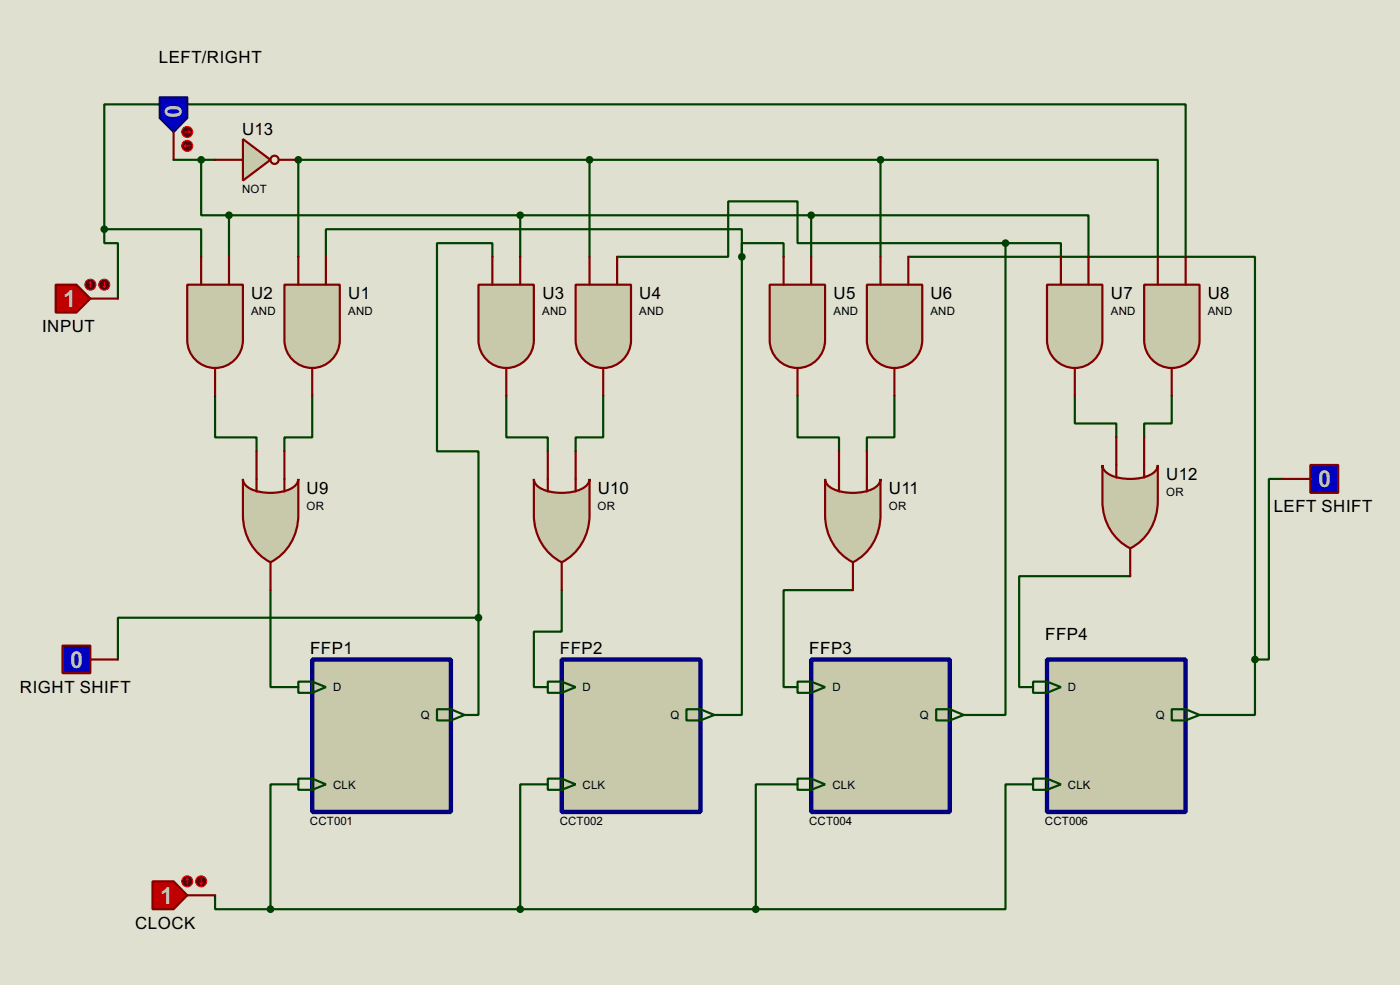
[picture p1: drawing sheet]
<svg xmlns="http://www.w3.org/2000/svg" width="256mm" height="180mm" viewBox="0 0 256 180" stroke-linecap="round" stroke-linejoin="round" font-family="sans-serif">
<path d="M0 0h256.5v180.3h-256.5z" fill="#e0e0d0"/>
<g fill="none" stroke="#004000" stroke-width=".4">
<path d="M31.8 29.3h7.6M36.9 29.3v10.1h5.1M42 39.4v7.6M42 39.4h106.6M54.7 29.3h106.6M95.3 39.4v7.6M108 29.3v17.7M148.6 39.4h50.8v7.6M148.6 39.4v7.6M161.3 29.3h50.8v17.7M161.3 29.3v17.7M39.4 72.4v7.7h7.6v2.5"/>
<path d="M57.2 72.4v7.7h-5.1v2.5M92.8 72.4v7.7h7.6v2.5M110.5 72.4v7.7h-5v2.5M146.1 72.4v7.7h7.6v2.5M163.9 72.4v7.7h-5.1v2.5M196.9 72.4v5.1h7.6v2.6M214.7 72.4v5.1h-5.1v2.6"/>
</g>
<circle cx="54.7" cy="29.3" r=".2" fill="#004000"/>
<g fill="none" stroke="#004000" stroke-width=".4">
<path d="M54.7 29.3v17.7M19.1 42h17.8v5M19.1 42v2.5h2.5v10.2M19.1 42v-22.9h198.1v27.9M59.7 47v-5h76.2v5M90.2 47v-2.5h-10.1v38.1h7.6v30.5M135.9 47v83.9h-5M135.9 47v-2.5h7.7v2.5M166.4 47h63.5v73.7M184.2 44.5v86.4h-7.6M184.2 44.5h10.2v2.5M184.2 44.5h-38.1v-7.6h-12.7v10.1h-20.3"/>
<path d="M235 87.7h-2.5v33h-2.6M49.6 108v17.8h5.1M87.7 113.1v17.8h-2.6M87.7 113.1h-66.1v7.6M102.9 108v7.6h-5.1v10.2h2.6M156.3 108h-12.7v17.8h2.5M207.1 105.5h-20.4v20.3h2.6M229.9 120.7v10.2h-10.1M54.7 143.6h-5.1v22.8M100.4 143.6h-5.1v22.8M146.1 143.6h-7.6v22.8M189.3 143.6h-5.1v22.8h-45.7"/>
<path d="M39.4 163.9v2.5h10.2M49.6 166.4h88.9"/>
</g>
<path d="M29.3 17.8h5v3.8l-2.5 2.6-2.5-2.6z" fill-rule="evenodd" fill="#0000c0" stroke="#000080" stroke-width=".4"/>
<path d="M31.8 24.2v5.1" fill="none" stroke="#800000" stroke-width=".4"/>
<circle cx="34.3" cy="24.2" r="1" fill="#400000" stroke="#f00" stroke-width=".2"/>
<path d="M33.8 24.2h1.1M34.6 23.9l.3 .3M34.9 24.2l-.3 .2" fill="none" stroke="#f00" stroke-width=".2"/>
<circle cx="34.3" cy="26.7" r="1" fill="#400000" stroke="#f00" stroke-width=".2"/>
<path d="M33.8 26.7l.3 .3M33.8 26.7h1.1M34.1 26.5l-.3 .2" fill="none" stroke="#f00" stroke-width=".2"/>
<path d="M10.2 52.1h3.8l2.6 2.6-2.6 2.5h-3.8z" fill-rule="evenodd" fill="#c00000" stroke="#800000" stroke-width=".4"/>
<path d="M16.6 54.7h5" fill="none" stroke="#800000" stroke-width=".4"/>
<circle cx="16.5" cy="52.1" r="1" fill="#400000" stroke="#f00" stroke-width=".2"/>
<path d="M16.6 51.6l-.3 .3M16.6 51.6l.2 .3M16.6 51.6v1" fill="none" stroke="#f00" stroke-width=".2"/>
<circle cx="19.1" cy="52.1" r="1" fill="#400000" stroke="#f00" stroke-width=".2"/>
<path d="M18.9 52.4l.2 .2M19.1 51.6v1M19.4 52.4l-.3 .2" fill="none" stroke="#f00" stroke-width=".2"/>
<path d="M28 161.3h3.8l2.5 2.6-2.5 2.5h-3.8z" fill-rule="evenodd" fill="#c00000" stroke="#800000" stroke-width=".4"/>
<path d="M34.3 163.9h5.1" fill="none" stroke="#800000" stroke-width=".4"/>
<circle cx="34.3" cy="161.3" r="1" fill="#400000" stroke="#f00" stroke-width=".2"/>
<path d="M34.3 160.8l-.2 .3M34.3 160.8l.3 .3M34.3 160.8v1.1" fill="none" stroke="#f00" stroke-width=".2"/>
<circle cx="36.8" cy="161.3" r="1" fill="#400000" stroke="#f00" stroke-width=".2"/>
<path d="M36.6 161.6l.3 .3M36.9 160.8v1.1M37.1 161.6l-.2 .3" fill="none" stroke="#f00" stroke-width=".2"/>
<path d="M52.1 52.1h10.2v10.2a5.1 5.1 0 0 1-5.1 5.1 5.1 5.1 0 0 1-5.1-5.1z" fill-rule="evenodd" fill="#c8c8aa" stroke="#800000" stroke-width=".4"/>
<path d="M54.7 47v5.1M59.7 47v5.1M57.2 67.4v5" fill="none" stroke="#800000" stroke-width=".4"/>
<path d="M34.3 52.1h10.2v10.2a5.1 5.1 0 0 1-5.1 5.1 5.1 5.1 0 0 1-5.1-5.1z" fill-rule="evenodd" fill="#c8c8aa" stroke="#800000" stroke-width=".4"/>
<path d="M36.9 47v5.1M42 47v5.1M39.4 67.4v5" fill="none" stroke="#800000" stroke-width=".4"/>
<path d="M87.7 52.1h10.1v10.2a5.1 5.1 0 0 1-5.1 5.1 5.1 5.1 0 0 1-5-5.1z" fill-rule="evenodd" fill="#c8c8aa" stroke="#800000" stroke-width=".4"/>
<path d="M90.2 47v5.1M95.3 47v5.1M92.8 67.4v5" fill="none" stroke="#800000" stroke-width=".4"/>
<path d="M105.5 52.1h10.1v10.2a5.1 5.1 0 0 1-5.1 5.1 5.1 5.1 0 0 1-5-5.1z" fill-rule="evenodd" fill="#c8c8aa" stroke="#800000" stroke-width=".4"/>
<path d="M108 47v5.1M113.1 47v5.1M110.5 67.4v5" fill="none" stroke="#800000" stroke-width=".4"/>
<path d="M141 52.1h10.2v10.2a5.1 5.1 0 0 1-5.1 5.1 5.1 5.1 0 0 1-5.1-5.1z" fill-rule="evenodd" fill="#c8c8aa" stroke="#800000" stroke-width=".4"/>
<path d="M143.6 47v5.1M148.6 47v5.1M146.1 67.4v5" fill="none" stroke="#800000" stroke-width=".4"/>
<path d="M158.8 52.1h10.2v10.2a5.1 5.1 0 0 1-5.1 5.1 5.1 5.1 0 0 1-5.1-5.1z" fill-rule="evenodd" fill="#c8c8aa" stroke="#800000" stroke-width=".4"/>
<path d="M161.3 47v5.1M166.4 47v5.1M163.9 67.4v5" fill="none" stroke="#800000" stroke-width=".4"/>
<path d="M191.8 52.1h10.2v10.2a5.1 5.1 0 0 1-5.1 5.1 5.1 5.1 0 0 1-5.1-5.1z" fill-rule="evenodd" fill="#c8c8aa" stroke="#800000" stroke-width=".4"/>
<path d="M194.4 47v5.1M199.4 47v5.1M196.9 67.4v5" fill="none" stroke="#800000" stroke-width=".4"/>
<path d="M209.6 52.1h10.2v10.2a5.1 5.1 0 0 1-5.1 5.1 5.1 5.1 0 0 1-5.1-5.1z" fill-rule="evenodd" fill="#c8c8aa" stroke="#800000" stroke-width=".4"/>
<path d="M212.1 47v5.1M217.2 47v5.1M214.7 67.4v5" fill="none" stroke="#800000" stroke-width=".4"/>
<path d="M44.5 87.7a2.19 2.19 0 0 0 1.5 1.8 9.2 9.2 0 0 0 7.8-.4l.7-.9 .2-.5v6.6a9.6 9.6 0 0 1-5.1 8.6 9.5 9.5 0 0 1-5.1-8.6z" fill-rule="evenodd" fill="#c8c8aa" stroke="#800000" stroke-width=".4"/>
<path d="M47 82.6v7.4M52.1 82.6v7.4M49.6 102.9v5.1" fill="none" stroke="#800000" stroke-width=".4"/>
<path d="M97.8 87.7a2.2 2.2 0 0 0 1.5 1.8 9.3 9.3 0 0 0 7.8-.4l.8-.9 .1-.5v6.6a9.6 9.6 0 0 1-5.1 8.6 9.5 9.5 0 0 1-5.1-8.6z" fill-rule="evenodd" fill="#c8c8aa" stroke="#800000" stroke-width=".4"/>
<path d="M100.4 82.6v7.4M105.5 82.6v7.4M102.9 102.9v5.1" fill="none" stroke="#800000" stroke-width=".4"/>
<path d="M151.2 87.7a2.2 2.2 0 0 0 1.5 1.8 9.2 9.2 0 0 0 7.7-.4l.8-.9 .1-.5v6.6a9.5 9.5 0 0 1-5 8.6 9.5 9.5 0 0 1-5.1-8.6z" fill-rule="evenodd" fill="#c8c8aa" stroke="#800000" stroke-width=".4"/>
<path d="M153.7 82.6v7.4M158.8 82.6v7.4M156.3 102.9v5.1" fill="none" stroke="#800000" stroke-width=".4"/>
<path d="M202 85.1a2.2 2.2 0 0 0 1.5 1.9 9.2 9.2 0 0 0 7.7-.4l.8-.9 .1-.6v6.6a9.5 9.5 0 0 1-5 8.7 9.5 9.5 0 0 1-5.1-8.7z" fill-rule="evenodd" fill="#c8c8aa" stroke="#800000" stroke-width=".4"/>
<path d="M204.5 80.1v7.3M209.6 80.1v7.3M207.1 100.4v5.1" fill="none" stroke="#800000" stroke-width=".4"/>
<path d="M57.2 120.7h25.4v27.9h-25.4z" fill="#c8c8aa" stroke="#000080" stroke-width=".8"/>
<path d="M44.5 25.5l5.1 3.8-5.1 3.8z" fill="#c8c8aa" stroke="#800000" stroke-width=".4"/>
<g fill="none" stroke="#800000" stroke-width=".4">
<path d="M39.4 29.3h5.1M51.1 29.3h3.6"/>
<circle cx="50.3" cy="29.3" r=".75"/>
</g>
<g fill="#004000" stroke="#004000" stroke-width=".4">
<circle cx="36.8" cy="29.3" r=".5"/>
<circle cx="41.9" cy="39.4" r=".5"/>
<circle cx="95.3" cy="39.4" r=".5"/>
<circle cx="148.6" cy="39.4" r=".5"/>
<circle cx="161.3" cy="29.3" r=".5"/>
<circle cx="108" cy="29.3" r=".5"/>
<circle cx="54.6" cy="29.3" r=".5"/>
<circle cx="19.1" cy="42" r=".5"/>
</g>
<g fill="#c8c8aa" stroke="#000080" stroke-width=".8">
<path d="M102.9 120.7h25.4v27.9h-25.4z"/>
<path d="M148.6 120.7h25.4v27.9h-25.4z"/>
<path d="M191.8 120.7h25.4v27.9h-25.4z"/>
</g>
<g fill="none" stroke="#004000" stroke-width=".4">
<path d="M54.7 124.8h2.5l2.5 1-2.5 1h-2.5zM57.2 124.8v2M80.1 129.8h2.5l2.5 1.1-2.5 1h-2.5zM82.6 129.8v2.1M100.4 124.8h2.5l2.6 1-2.6 1h-2.5zM102.9 124.8v2M125.8 129.8h2.5l2.6 1.1-2.6 1h-2.5zM128.3 129.8v2.1M146.1 124.8h2.5l2.6 1-2.6 1h-2.5zM148.6 124.8v2M171.5 129.8h2.5l2.6 1.1-2.6 1h-2.5zM174 129.8v2.1"/>
<path d="M189.3 124.8h2.5l2.6 1-2.6 1h-2.5zM191.8 124.8v2M214.7 129.8h2.5l2.6 1.1-2.6 1h-2.5zM217.2 129.8v2.1M54.7 142.5h2.5l2.5 1.1-2.5 1h-2.5zM57.2 142.5v2.1M100.4 142.5h2.5l2.6 1.1-2.6 1h-2.5zM102.9 142.5v2.1M146.1 142.5h2.5l2.6 1.1-2.6 1h-2.5zM148.6 142.5v2.1M189.3 142.5h2.5l2.6 1.1-2.6 1h-2.5zM191.8 142.5v2.1"/>
</g>
<g fill="#004000" stroke="#004000" stroke-width=".4">
<circle cx="138.4" cy="166.4" r=".5"/>
<circle cx="95.3" cy="166.4" r=".5"/>
<circle cx="49.5" cy="166.4" r=".5"/>
</g>
<path d="M240.1 85.1h5.1v5.1h-5.1z" fill-rule="evenodd" fill="#0000c0" stroke="#800000" stroke-width=".4"/>
<path d="M235 87.7h5.1" fill="none" stroke="#800000" stroke-width=".4"/>
<path d="M11.5 118.2h5.1v5h-5.1z" fill-rule="evenodd" fill="#0000c0" stroke="#800000" stroke-width=".4"/>
<path d="M16.6 120.7h5" fill="none" stroke="#800000" stroke-width=".4"/>
<g fill="#004000" stroke="#004000" stroke-width=".4">
<circle cx="87.6" cy="113.1" r=".5"/>
<circle cx="135.9" cy="47" r=".5"/>
<circle cx="184.2" cy="44.5" r=".5"/>
<circle cx="229.9" cy="120.7" r=".5"/>
</g>
<g font-size="4.8" fill="#c0c0c0">
<text x="30.3" y="19.2" transform="rotate(90 30.3 19.2)">0</text>
<text x="11.6" y="56.2">1</text>
<text x="241.5" y="89.2">0</text>
<text x="12.9" y="122.3">0</text>
<text x="29.4" y="165.4">1</text>
</g>
<g font-size="3.5">
<text x="29.1" y="11.6">LEFT/RIGHT</text>
<text x="44.4" y="24.7">U13</text>
<text x="46" y="54.8">U2</text>
<text x="63.8" y="54.8">U1</text>
<text x="99.4" y="54.8">U3</text>
<text x="117.1" y="54.8">U4</text>
<text x="152.7" y="54.8">U5</text>
<text x="170.5" y="54.8">U6</text>
<text x="203.5" y="54.8">U7</text>
<text x="221.3" y="54.8">U8</text>
<text x="7.7" y="60.7">INPUT</text>
<text x="213.7" y="87.8">U12</text>
<text x="56.2" y="90.4">U9</text>
<text x="109.5" y="90.4">U10</text>
<text x="162.9" y="90.4">U11</text>
<text x="233.4" y="93.8">LEFT SHIFT</text>
<text x="56.8" y="119.7">FFP1</text>
<text x="102.6" y="119.7">FFP2</text>
<text x="148.3" y="119.7">FFP3</text>
<text x="191.5" y="117.2">FFP4</text>
<text x="3.7" y="126.8">RIGHT SHIFT</text>
<text x="24.8" y="170">CLOCK</text>
</g>
<g font-size="2.4">
<text x="44.3" y="35.3">NOT</text>
<text x="46" y="57.7">AND</text>
<text x="63.8" y="57.7">AND</text>
<text x="99.3" y="57.7">AND</text>
<text x="117.1" y="57.7">AND</text>
<text x="152.7" y="57.7">AND</text>
<text x="170.4" y="57.7">AND</text>
<text x="203.5" y="57.7">AND</text>
<text x="221.2" y="57.7">AND</text>
<text x="56.1" y="93.3">OR</text>
<text x="109.5" y="93.3">OR</text>
<text x="162.8" y="93.3">OR</text>
<text x="213.6" y="90.8">OR</text>
<text x="61" y="126.6">D</text>
<text x="77.1" y="131.7">Q</text>
<text x="106.7" y="126.6">D</text>
<text x="122.8" y="131.7">Q</text>
<text x="152.5" y="126.6">D</text>
<text x="168.5" y="131.7">Q</text>
<text x="195.6" y="126.6">D</text>
<text x="211.7" y="131.7">Q</text>
<text x="61" y="144.4">CLK</text>
<text x="106.7" y="144.4">CLK</text>
<text x="152.5" y="144.4">CLK</text>
<text x="195.6" y="144.4">CLK</text>
<text x="56.8" y="151.1">CCT001</text>
<text x="102.5" y="151.1">CCT002</text>
<text x="148.2" y="151.1">CCT004</text>
<text x="191.4" y="151.1">CCT006</text>
</g>
</svg>
